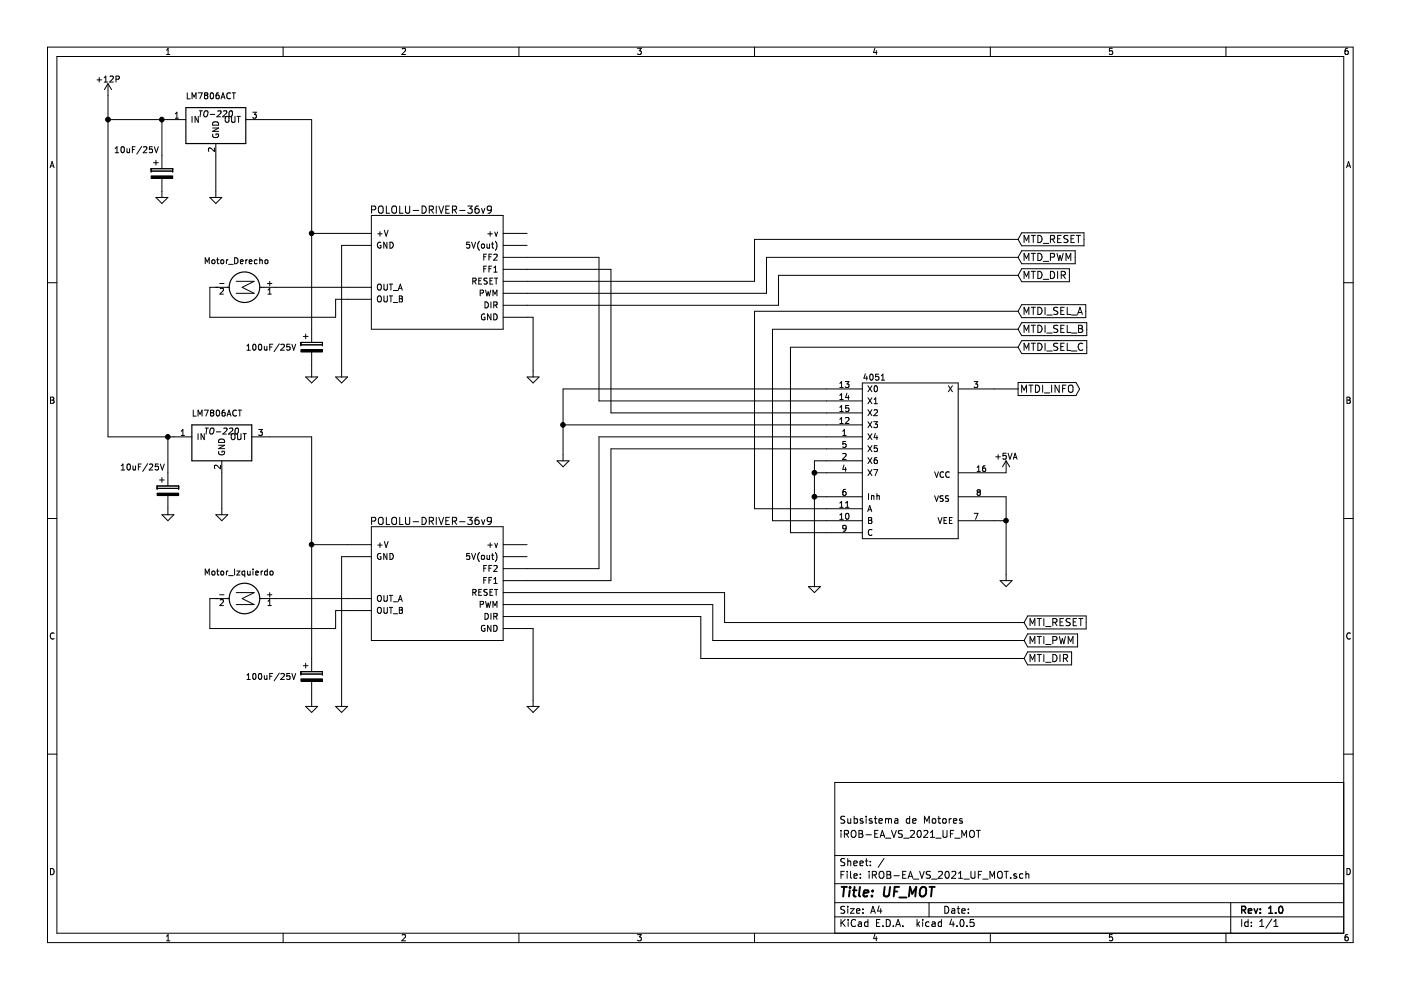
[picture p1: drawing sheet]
EESchema Schematic File Version 2
LIBS:power
LIBS:device
LIBS:transistors
LIBS:conn
LIBS:linear
LIBS:regul
LIBS:74xx
LIBS:cmos4000
LIBS:adc-dac
LIBS:memory
LIBS:xilinx
LIBS:microcontrollers
LIBS:dsp
LIBS:microchip
LIBS:analog_switches
LIBS:motorola
LIBS:texas
LIBS:intel
LIBS:audio
LIBS:interface
LIBS:digital-audio
LIBS:philips
LIBS:display
LIBS:cypress
LIBS:siliconi
LIBS:opto
LIBS:atmel
LIBS:contrib
LIBS:valves
LIBS:motor_drivers
LIBS:references
LIBS:relays
LIBS:switches
LIBS:arduino
LIBS:Baphomet_Libreria
LIBS:battery_management
LIBS:mechanical
LIBS:Power_Management
LIBS:74xgxx
LIBS:motors
LIBS:iROB-EA_VS_2021_UF_MOT-cache
EELAYER 25 0
EELAYER END
$Descr A4 11693 8268
encoding utf-8
Sheet 1 1
Title "UF_MOT"
Date ""
Rev "1.0"
Comp ""
Comment1 "iROB-EA_VS_2021_UF_MOT"
Comment2 "Subsistema de Motores"
Comment3 ""
Comment4 ""
$EndDescr
$Comp
L POLOLU-DRIVER-36v9 U?
U 1 1
P 3100 2750
F 0 "U?" H 3150 3850 60  0001 C CNN
F 1 "POLOLU-DRIVER-36v9" H 3600 3750 60  0000 C CNN
F 2 "" H 3900 2800 60  0001 C CNN
F 3 "" H 3900 2800 60  0001 C CNN
	1    3100 2750
	1    0    0    -1  
$EndComp
$Comp
L Motor_DC M?
U 1 1
P 2100 2400
F 0 "M?" H 2200 2500 50  0001 L CNN
F 1 "Motor_Derecho" V 1850 2000 50  0000 L TNN
F 2 "" H 2100 2310 50  0001 C CNN
F 3 "" H 2100 2310 50  0001 C CNN
	1    2100 2400
	0    1    1    0   
$EndComp
Wire Wire Line
	2300 2400 2900 2400
Wire Wire Line
	2900 2500 2800 2500
Wire Wire Line
	4400 2650 4450 2650
Wire Wire Line
	2900 2050 2850 2050
Wire Wire Line
	2850 2050 2850 3100
Wire Wire Line
	2800 2500 2800 2650
Wire Wire Line
	2800 2650 1750 2650
Wire Wire Line
	1750 2650 1750 2400
Wire Wire Line
	1750 2400 1800 2400
Text GLabel 8500 3250 2    60   Output ~ 0
MTDI_INFO
Text GLabel 8500 2000 2    60   Input ~ 0
MTD_RESET
Text GLabel 8500 2150 2    60   Input ~ 0
MTD_PWM
Wire Wire Line
	4400 2450 6400 2450
Text GLabel 8500 2300 2    60   Input ~ 0
MTD_DIR
Wire Wire Line
	4400 2550 6500 2550
Wire Wire Line
	4400 2350 6300 2350
$Comp
L 4051 U?
U 1 1
P 7600 3850
F 0 "U?" H 7250 4650 50  0001 C CNN
F 1 "4051" H 7300 4550 50  0000 C CNN
F 2 "" H 7600 3850 60  0001 C CNN
F 3 "" H 7600 3850 60  0001 C CNN
	1    7600 3850
	1    0    0    -1  
$EndComp
Wire Wire Line
	8300 4350 8400 4350
Wire Wire Line
	8400 4150 8400 4800
Wire Wire Line
	8300 3250 8500 3250
$Comp
L GND #PWR?
U 1 1
P 6800 4850
F 0 "#PWR?" H 6800 4600 50  0001 C CNN
F 1 "GND" H 6800 4700 50  0001 C CNN
F 2 "" H 6800 4850 50  0000 C CNN
F 3 "" H 6800 4850 50  0000 C CNN
	1    6800 4850
	1    0    0    -1  
$EndComp
Wire Wire Line
	6900 4150 6800 4150
Wire Wire Line
	6800 3850 6800 4850
Wire Wire Line
	6900 3450 5100 3450
Wire Wire Line
	5100 3450 5100 2250
Wire Wire Line
	5100 2250 4400 2250
Wire Wire Line
	4400 2150 5000 2150
Wire Wire Line
	5000 2150 5000 3350
Wire Wire Line
	5000 3350 6900 3350
Wire Wire Line
	6900 4450 6600 4450
Wire Wire Line
	6900 4350 6450 4350
Wire Wire Line
	6900 4250 6300 4250
$Comp
L GND #PWR?
U 1 1
P 8400 4800
F 0 "#PWR?" H 8400 4550 50  0001 C CNN
F 1 "GND" H 8400 4650 50  0001 C CNN
F 2 "" H 8400 4800 50  0000 C CNN
F 3 "" H 8400 4800 50  0000 C CNN
	1    8400 4800
	1    0    0    -1  
$EndComp
Text GLabel 8500 2600 2    60   Input ~ 0
MTDI_SEL_A
Text GLabel 8500 2750 2    60   Input ~ 0
MTDI_SEL_B
Text GLabel 8500 2900 2    60   Input ~ 0
MTDI_SEL_C
Wire Wire Line
	8500 2900 6600 2900
Wire Wire Line
	6450 2750 8500 2750
Wire Wire Line
	8500 2600 6300 2600
$Comp
L POLOLU-DRIVER-36v9 U?
U 1 1
P 3100 5350
F 0 "U?" H 3150 6450 60  0001 C CNN
F 1 "POLOLU-DRIVER-36v9" H 3600 6350 60  0000 C CNN
F 2 "" H 3900 5400 60  0001 C CNN
F 3 "" H 3900 5400 60  0001 C CNN
	1    3100 5350
	1    0    0    -1  
$EndComp
$Comp
L Motor_DC M?
U 1 1
P 2100 5000
F 0 "M?" H 2200 5100 50  0001 L CNN
F 1 "Motor_Izquierdo" V 1850 4600 50  0000 L TNN
F 2 "" H 2100 4910 50  0001 C CNN
F 3 "" H 2100 4910 50  0001 C CNN
	1    2100 5000
	0    1    1    0   
$EndComp
Wire Wire Line
	2300 5000 2900 5000
Wire Wire Line
	2900 5100 2800 5100
$Comp
L GND #PWR?
U 1 1
P 4450 5850
F 0 "#PWR?" H 4450 5600 50  0001 C CNN
F 1 "GND" H 4450 5700 50  0001 C CNN
F 2 "" H 4450 5850 50  0000 C CNN
F 3 "" H 4450 5850 50  0000 C CNN
	1    4450 5850
	1    0    0    -1  
$EndComp
Wire Wire Line
	4400 5250 4450 5250
$Comp
L GND #PWR?
U 1 1
P 2850 5850
F 0 "#PWR?" H 2850 5600 50  0001 C CNN
F 1 "GND" H 2850 5700 50  0001 C CNN
F 2 "" H 2850 5850 50  0000 C CNN
F 3 "" H 2850 5850 50  0000 C CNN
	1    2850 5850
	1    0    0    -1  
$EndComp
Wire Wire Line
	2900 4650 2850 4650
Wire Wire Line
	2850 4650 2850 5850
Wire Wire Line
	2800 5100 2800 5250
Wire Wire Line
	2800 5250 1750 5250
Wire Wire Line
	1750 5250 1750 5000
Wire Wire Line
	1750 5000 1800 5000
Wire Wire Line
	8500 2000 6300 2000
Wire Wire Line
	6300 2000 6300 2350
Wire Wire Line
	6400 2450 6400 2150
Wire Wire Line
	6400 2150 8500 2150
Wire Wire Line
	8500 2300 6500 2300
Wire Wire Line
	6500 2300 6500 2550
Text GLabel 8550 5200 2    60   Input ~ 0
MTI_RESET
Text GLabel 8550 5350 2    60   Input ~ 0
MTI_PWM
Text GLabel 8550 5500 2    60   Input ~ 0
MTI_DIR
Wire Wire Line
	6900 3650 5000 3650
Wire Wire Line
	5100 3750 6900 3750
Wire Wire Line
	6900 3850 6800 3850
Connection ~ 6800 4150
Wire Wire Line
	6900 3950 6800 3950
Connection ~ 6800 3950
Wire Wire Line
	6050 5200 8550 5200
Wire Wire Line
	8550 5350 5950 5350
Wire Wire Line
	5850 5500 8550 5500
$Comp
L CP C?
U 1 1
P 2600 2900
F 0 "C?" H 2625 3000 50  0001 L CNN
F 1 "100uF/25V" H 2050 2900 50  0000 L CNN
F 2 "" H 2638 2750 50  0000 C CNN
F 3 "" H 2600 2900 50  0000 C CNN
	1    2600 2900
	1    0    0    -1  
$EndComp
Wire Wire Line
	2900 1950 2600 1950
Wire Wire Line
	2600 1000 2600 2750
$Comp
L GND #PWR?
U 1 1
P 2850 3100
F 0 "#PWR?" H 2850 2850 50  0001 C CNN
F 1 "GND" H 2850 2950 50  0001 C CNN
F 2 "" H 2850 3100 50  0000 C CNN
F 3 "" H 2850 3100 50  0000 C CNN
	1    2850 3100
	1    0    0    -1  
$EndComp
$Comp
L GND #PWR?
U 1 1
P 2600 3100
F 0 "#PWR?" H 2600 2850 50  0001 C CNN
F 1 "GND" H 2600 2950 50  0001 C CNN
F 2 "" H 2600 3100 50  0000 C CNN
F 3 "" H 2600 3100 50  0000 C CNN
	1    2600 3100
	1    0    0    -1  
$EndComp
Wire Wire Line
	2600 3050 2600 3100
Wire Wire Line
	4700 3250 6900 3250
Connection ~ 2600 1950
Wire Wire Line
	4700 3550 6900 3550
Wire Wire Line
	5000 3650 5000 4750
Wire Wire Line
	5100 4850 5100 3750
Wire Wire Line
	5000 4750 4400 4750
Wire Wire Line
	4400 4850 5100 4850
$Comp
L CP C?
U 1 1
P 2600 5650
F 0 "C?" H 2625 5750 50  0001 L CNN
F 1 "100uF/25V" H 2050 5650 50  0000 L CNN
F 2 "" H 2638 5500 50  0000 C CNN
F 3 "" H 2600 5650 50  0000 C CNN
	1    2600 5650
	1    0    0    -1  
$EndComp
$Comp
L GND #PWR?
U 1 1
P 2600 5850
F 0 "#PWR?" H 2600 5600 50  0001 C CNN
F 1 "GND" H 2600 5700 50  0001 C CNN
F 2 "" H 2600 5850 50  0000 C CNN
F 3 "" H 2600 5850 50  0000 C CNN
	1    2600 5850
	1    0    0    -1  
$EndComp
Wire Wire Line
	2600 5800 2600 5850
Wire Wire Line
	2600 3650 2600 5500
Wire Wire Line
	2900 4550 2600 4550
Connection ~ 2600 4550
Wire Wire Line
	4400 4950 6050 4950
Wire Wire Line
	6050 4950 6050 5200
Wire Wire Line
	5950 5350 5950 5050
Wire Wire Line
	5950 5050 4400 5050
Wire Wire Line
	5850 5500 5850 5150
Wire Wire Line
	5850 5150 4400 5150
$Comp
L LM7806ACT U?
U 1 1
P 1800 1050
F 0 "U?" H 1600 1250 50  0001 C CNN
F 1 "LM7806ACT" H 1550 1300 50  0000 L CNN
F 2 "TO-220" H 1800 1150 50  0000 C CIN
F 3 "" H 1800 1050 50  0000 C CNN
	1    1800 1050
	1    0    0    -1  
$EndComp
$Comp
L GND #PWR?
U 1 1
P 1800 1600
F 0 "#PWR?" H 1800 1350 50  0001 C CNN
F 1 "GND" H 1800 1450 50  0001 C CNN
F 2 "" H 1800 1600 50  0000 C CNN
F 3 "" H 1800 1600 50  0000 C CNN
	1    1800 1600
	1    0    0    -1  
$EndComp
Wire Wire Line
	1800 1300 1800 1600
$Comp
L CP C?
U 1 1
P 1350 1450
F 0 "C?" H 1375 1550 50  0001 L CNN
F 1 "10uF/25V" H 950 1650 50  0000 L CNN
F 2 "" H 1388 1300 50  0000 C CNN
F 3 "" H 1350 1450 50  0000 C CNN
	1    1350 1450
	1    0    0    -1  
$EndComp
$Comp
L GND #PWR?
U 1 1
P 1350 1600
F 0 "#PWR?" H 1350 1350 50  0001 C CNN
F 1 "GND" H 1350 1450 50  0001 C CNN
F 2 "" H 1350 1600 50  0000 C CNN
F 3 "" H 1350 1600 50  0000 C CNN
	1    1350 1600
	1    0    0    -1  
$EndComp
Wire Wire Line
	900  1000 1400 1000
Wire Wire Line
	1350 1000 1350 1300
$Comp
L LM7806ACT U?
U 1 1
P 1850 3700
F 0 "U?" H 1650 3900 50  0001 C CNN
F 1 "LM7806ACT" H 1600 3950 50  0000 L CNN
F 2 "TO-220" H 1850 3800 50  0000 C CIN
F 3 "" H 1850 3700 50  0000 C CNN
	1    1850 3700
	1    0    0    -1  
$EndComp
$Comp
L GND #PWR?
U 1 1
P 1850 4250
F 0 "#PWR?" H 1850 4000 50  0001 C CNN
F 1 "GND" H 1850 4100 50  0001 C CNN
F 2 "" H 1850 4250 50  0000 C CNN
F 3 "" H 1850 4250 50  0000 C CNN
	1    1850 4250
	1    0    0    -1  
$EndComp
Wire Wire Line
	1850 3950 1850 4250
$Comp
L CP C?
U 1 1
P 1400 4100
F 0 "C?" H 1425 4200 50  0001 L CNN
F 1 "10uF/25V" H 1000 4300 50  0000 L CNN
F 2 "" H 1438 3950 50  0000 C CNN
F 3 "" H 1400 4100 50  0000 C CNN
	1    1400 4100
	1    0    0    -1  
$EndComp
$Comp
L GND #PWR?
U 1 1
P 1400 4250
F 0 "#PWR?" H 1400 4000 50  0001 C CNN
F 1 "GND" H 1400 4100 50  0001 C CNN
F 2 "" H 1400 4250 50  0000 C CNN
F 3 "" H 1400 4250 50  0000 C CNN
	1    1400 4250
	1    0    0    -1  
$EndComp
Wire Wire Line
	900  3650 1450 3650
Wire Wire Line
	1400 3650 1400 3950
Wire Wire Line
	900  800  900  3650
Connection ~ 1400 3650
Connection ~ 1350 1000
$Comp
L +12P #PWR?
U 1 1
P 900 800
F 0 "#PWR?" H 900 650 50  0001 C CNN
F 1 "+12P" H 900 940 50  0000 C CNN
F 2 "" H 900 800 50  0000 C CNN
F 3 "" H 900 800 50  0000 C CNN
	1    900  800 
	1    0    0    -1  
$EndComp
Connection ~ 900  1000
Wire Wire Line
	2200 1000 2600 1000
Wire Wire Line
	2250 3650 2600 3650
$Comp
L GND #PWR?
U 1 1
P 4700 3800
F 0 "#PWR?" H 4700 3550 50  0001 C CNN
F 1 "GND" H 4700 3650 50  0001 C CNN
F 2 "" H 4700 3800 50  0000 C CNN
F 3 "" H 4700 3800 50  0000 C CNN
	1    4700 3800
	1    0    0    -1  
$EndComp
Wire Wire Line
	4700 3250 4700 3800
Connection ~ 4700 3550
$Comp
L GND #PWR?
U 1 1
P 4450 3100
F 0 "#PWR?" H 4450 2850 50  0001 C CNN
F 1 "GND" H 4450 2950 50  0001 C CNN
F 2 "" H 4450 3100 50  0000 C CNN
F 3 "" H 4450 3100 50  0000 C CNN
	1    4450 3100
	1    0    0    -1  
$EndComp
Wire Wire Line
	4450 2650 4450 3100
Wire Wire Line
	4450 5250 4450 5850
Wire Wire Line
	6450 4350 6450 2750
Wire Wire Line
	6600 2900 6600 4450
Wire Wire Line
	6300 2600 6300 4250
Text Notes 7800 4200 0    47   ~ 0
VSS
Wire Wire Line
	8000 4150 8400 4150
Connection ~ 8400 4350
Text Notes 8150 4150 0    47   ~ 0
8
Text Notes 7800 4000 0    47   ~ 0
VCC
$Comp
L +5VA #PWR?
U 1 1
P 8400 3950
F 0 "#PWR?" H 8400 3800 50  0001 C CNN
F 1 "+5VA" H 8400 4090 50  0000 C CNN
F 2 "" H 8400 3950 50  0000 C CNN
F 3 "" H 8400 3950 50  0000 C CNN
	1    8400 3950
	1    0    0    -1  
$EndComp
Wire Wire Line
	8000 3950 8400 3950
Text Notes 8150 3950 0    47   ~ 0
16
$EndSCHEMATC
